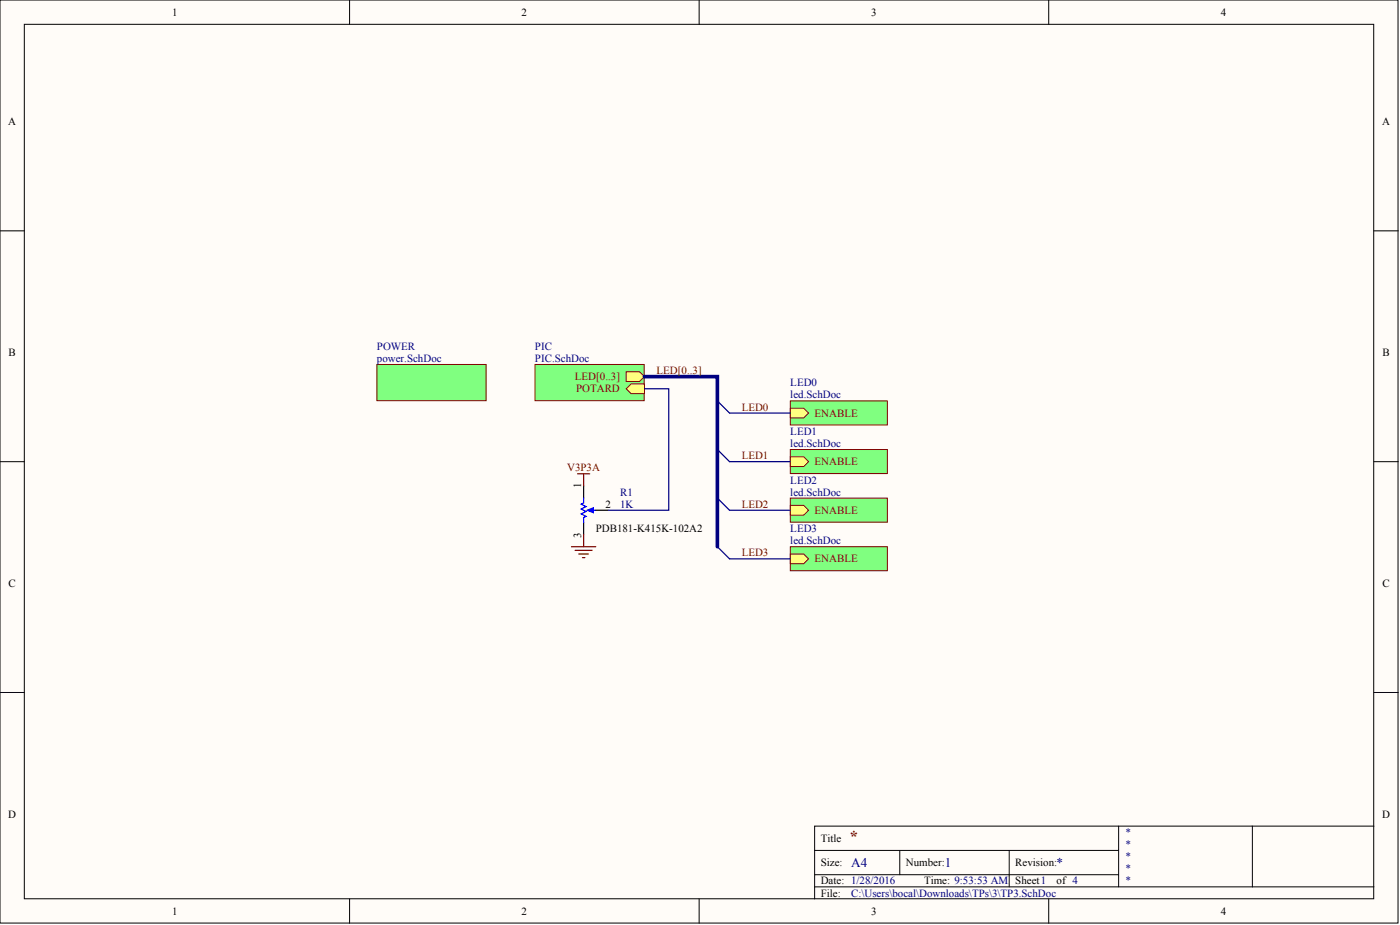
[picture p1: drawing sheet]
<svg xmlns="http://www.w3.org/2000/svg" width="292mm" height="193mm" viewBox="0 0 292 193" stroke-linecap="round" stroke-linejoin="round" font-family="sans-serif">
<g fill="#fffcf8" stroke="#000" stroke-width=".21">
<path d="M0 0h291.7v192.6h-291.7z"/>
<path d="M5.1 5.1h281.5v182.4h-281.5z"/>
</g>
<g fill="none" stroke="#000" stroke-width=".21">
<path d="M72.9 0v5.1M145.9 0v5.1M218.8 0v5.1M0 48.2h5.1M286.7 48.2h5M0 96.3h5.1M286.7 96.3h5M0 144.5h5.1M286.7 144.5h5M170 177.4h63.4M187.7 177.4v5.1M210.6 177.4v7.6"/>
<path d="M233.4 172.3v12.7M261.3 172.3h-91.3v15.2M286.7 172.3h-25.4v12.7M72.9 187.5v5.1M145.9 187.5v5.1M170 185h116.7M170 182.5h63.4M218.8 187.5v5.1"/>
</g>
<path d="M111.6 76h22.8v7.6h-22.8z" fill="#80ff80" stroke="#800000" stroke-width=".21"/>
<g fill="#ffff80" stroke="#800000" stroke-width=".21">
<path d="M130.6 81.1l1.1-1h2.8v2h-2.8z" fill-rule="evenodd"/>
<path d="M130.6 77.6h2.8l1.1 1-1.1 1h-2.8z" fill-rule="evenodd"/>
</g>
<path d="M164.9 83.6h20.2v5.1h-20.2z" fill="#80ff80" stroke="#800000" stroke-width=".21"/>
<path d="M164.9 85.2h2.8l1 1-1 1h-2.8z" fill-rule="evenodd" fill="#ffff80" stroke="#800000" stroke-width=".21"/>
<path d="M164.9 93.8h20.2v5h-20.2z" fill="#80ff80" stroke="#800000" stroke-width=".21"/>
<path d="M164.9 95.3h2.8l1 1-1 1h-2.8z" fill-rule="evenodd" fill="#ffff80" stroke="#800000" stroke-width=".21"/>
<path d="M164.9 103.9h20.2v5h-20.2z" fill="#80ff80" stroke="#800000" stroke-width=".21"/>
<path d="M164.9 105.4h2.8l1 1-1 1.1h-2.8z" fill-rule="evenodd" fill="#ffff80" stroke="#800000" stroke-width=".21"/>
<path d="M164.9 114.1h20.2v5h-20.2z" fill="#80ff80" stroke="#800000" stroke-width=".21"/>
<path d="M164.9 115.6h2.8l1 1-1 1h-2.8z" fill-rule="evenodd" fill="#ffff80" stroke="#800000" stroke-width=".21"/>
<path d="M134.5 78.6h15.2v35.5" fill="none" stroke="#000080" stroke-width=".76"/>
<path d="M134.5 81.1h5v25.3h-12.7M149.7 83.6l2.5 2.6h12.7M149.7 93.8l2.5 2.5h12.7M149.7 103.9l2.5 2.5h12.7M149.7 114.1l2.5 2.5h12.7" fill="none" stroke="#000080" stroke-width=".25"/>
<path d="M121.8 101.4v2.5M121.8 109v2.5M124.3 106.4h2.5" fill="none" stroke="#000" stroke-width=".25"/>
<path d="M121.8 103.9v1l-.5 .3 1 .5-1 .5 1 .5-1 .5 1 .5-.5 .3v1M123 106.4h1.3" fill="none" stroke="#00f" stroke-width=".25"/>
<path d="M122.5 106.4l1.3-.5v1.1z" fill="#00f" stroke="#00f" stroke-width=".25"/>
<path d="M120.5 98.8h2.5M121.8 98.8v2.6M119.2 114.1h5.1M120 114.8h3.5M120.8 115.6h2M121.5 116.3h.5M121.8 111.5v2.6" fill="none" stroke="#800000" stroke-width=".25"/>
<path d="M78.6 76h22.8v7.6h-22.8z" fill="#80ff80" stroke="#800000" stroke-width=".21"/>
<text font-size="3.4" fill="#800000" x="177.1" y="175.6">*</text>
<g font-size="2.7" fill="#000080">
<text x="177.6" y="180.9">A4</text>
<text x="197.1" y="180.9">1</text>
<text x="220.5" y="180.9">*</text>
</g>
<g font-size="2.3">
<text x="35.9" y="3.3">1</text>
<text x="108.8" y="3.3">2</text>
<text x="181.8" y="3.3">3</text>
<text x="254.7" y="3.3">4</text>
<text x="1.7" y="26.1">A</text>
<text x="288.4" y="26.1">A</text>
<text x="1.8" y="74.3">B</text>
<text x="288.4" y="74.3">B</text>
<text x="121.3" y="101.9" transform="rotate(-90 121.3 101.9)">1</text>
<text x="126.3" y="105.9">2</text>
<text x="121.3" y="112.2" transform="rotate(-90 121.3 112.2)">3</text>
<text x="124.3" y="111">PDB181-K415K-102A2</text>
<text x="1.8" y="122.4">C</text>
<text x="288.4" y="122.4">C</text>
<text x="1.7" y="170.6">D</text>
<text x="288.4" y="170.6">D</text>
<text x="171.2" y="175.6">Title</text>
<text x="171.2" y="180.7">Size:</text>
<text x="171.2" y="184.5">Date: 1/28/2016</text>
<text x="189" y="180.7">Number:</text>
<text x="192.8" y="184.5">Time: 9:53:53 AM</text>
<text x="211.8" y="180.7">Revision:</text>
<text x="211.8" y="184.5">Sheet1</text>
<text x="220.5" y="184.5">of 4</text>
<text x="35.9" y="190.8">1</text>
<text x="108.8" y="190.8">2</text>
<text x="171.2" y="187">File:</text>
<text x="181.8" y="190.8">3</text>
<text x="254.7" y="190.8">4</text>
</g>
<g font-size="2.3" fill="#000080">
<text x="78.6" y="73">POWER</text>
<text x="78.6" y="75.5">power.SchDoc</text>
<text x="111.6" y="73">PIC</text>
<text x="111.6" y="75.5">PIC.SchDoc</text>
<text x="164.9" y="80.6">LED0</text>
<text x="164.9" y="83.1">led.SchDoc</text>
<text x="164.9" y="90.7">LED1</text>
<text x="164.9" y="93.3">led.SchDoc</text>
<text x="164.9" y="100.9">LED2</text>
<text x="129.4" y="103.4">R1</text>
<text x="129.4" y="105.9">1K</text>
<text x="164.9" y="103.4">led.SchDoc</text>
<text x="164.9" y="111">LED3</text>
<text x="164.9" y="113.5">led.SchDoc</text>
<text x="234.7" y="174.4">*</text>
<text x="234.7" y="176.9">*</text>
<text x="234.7" y="179.4">*</text>
<text x="234.7" y="182">*</text>
<text x="234.7" y="184.5">*</text>
<text x="177.6" y="187">C:\Users\bocal\Downloads\TPs\3\TP3.SchDoc</text>
</g>
<g font-size="2.3" fill="#800000">
<text x="120" y="79.3">LED[0..3]</text>
<text x="120.2" y="81.9">POTARD</text>
<text x="137" y="78.1">LED[0..3]</text>
<text x="154.7" y="85.7">LED0</text>
<text x="170" y="86.9">ENABLE</text>
<text x="154.7" y="95.8">LED1</text>
<text x="118.3" y="98.3">V3P3A</text>
<text x="170" y="97.1">ENABLE</text>
<text x="154.7" y="105.9">LED2</text>
<text x="170" y="107.2">ENABLE</text>
<text x="154.7" y="116.1">LED3</text>
<text x="170" y="117.3">ENABLE</text>
</g>
</svg>
